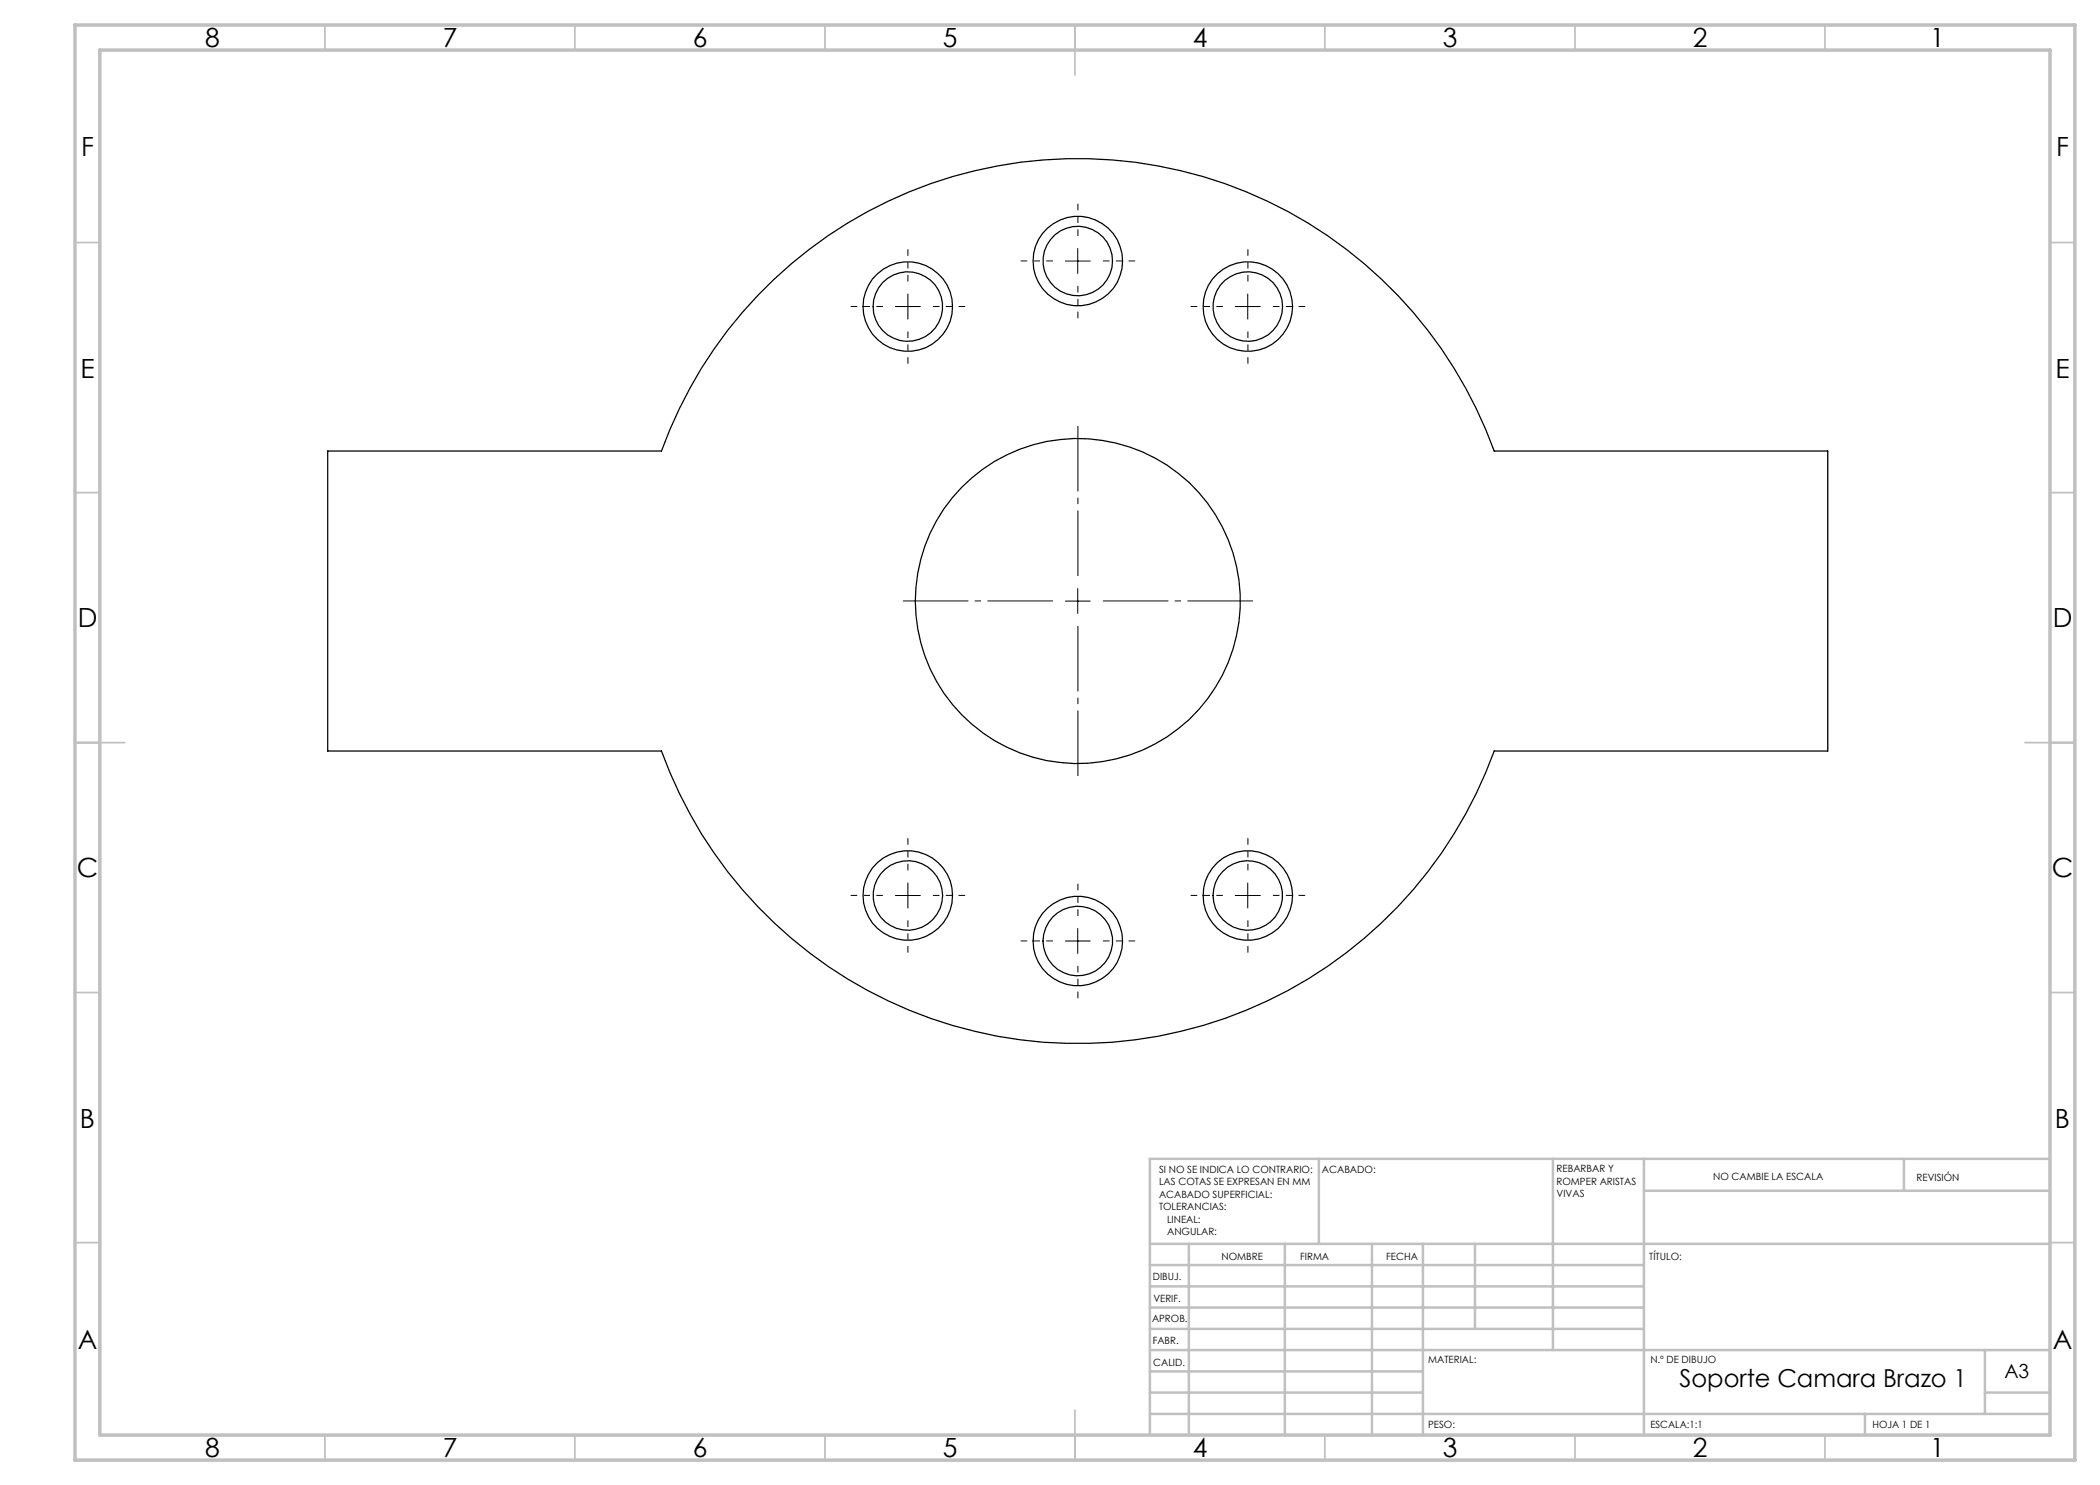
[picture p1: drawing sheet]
<svg xmlns="http://www.w3.org/2000/svg" width="420mm" height="297mm" viewBox="0 0 420 297" stroke-linecap="round" stroke-linejoin="round" font-family="sans-serif">
<g fill="none" stroke="#000" stroke-width=".25">
<path d="M65.5 90.2h66.8a88.5 88.5 0 0 1 83.3-58.5 88.5 88.5 0 0 1 83.2 58.5h66.7v60h-66.7a88.5 88.5 0 0 1-83.2 58.5 88.5 88.5 0 0 1-83.3-58.5h-66.8z"/>
<circle cx="215.5" cy="52.2" r="7"/>
<circle cx="215.6" cy="52.2" r="8.9"/>
<circle cx="181.6" cy="61.3" r="9"/>
<circle cx="181.6" cy="61.3" r="6.9"/>
<circle cx="249.6" cy="61.3" r="9"/>
<circle cx="249.6" cy="61.3" r="6.9"/>
<circle cx="215.6" cy="120.2" r="32.5"/>
<circle cx="181.6" cy="179.1" r="8.9"/>
<circle cx="181.6" cy="179.1" r="7"/>
<circle cx="249.6" cy="179.1" r="7"/>
<circle cx="249.6" cy="179.1" r="8.9"/>
<circle cx="215.6" cy="188.2" r="8.9"/>
<circle cx="215.6" cy="188.2" r="7"/>
</g>
<path d="M215.6 115.2v-30M210.6 120.2h-30M215.6 125.2v30M220.6 120.2h30" fill="none" stroke="#000" stroke-width=".2" stroke-dasharray="15.2 1.3 1.3 1.3" stroke-dashoffset="2.1" stroke-linecap="butt"/>
<g fill="none" stroke="#000" stroke-width=".2" stroke-dasharray="15.2 1.3 1.3 1.3" stroke-dashoffset="13.9" stroke-linecap="butt">
<path d="M181.6 56.3v-6.5M210.6 52.2h-6.5M215.6 47.2v-6.5M215.6 57.2v6.4M220.6 52.2h6.4M249.6 56.3v-6.5M176.6 61.3h-6.5M181.6 66.3v6.4M186.6 61.3h6.4M244.6 61.3h-6.5M249.6 66.3v6.4M254.6 61.3h6.4"/>
<path d="M176.6 179.1h-6.5M181.6 174.1v-6.5M186.6 179.1h6.4M244.6 179.1h-6.5M249.6 174.1v-6.5M254.6 179.1h6.4M181.6 184.1v6.4M210.6 188.2h-6.5M215.6 183.2v-6.5M215.6 193.2v6.4M220.6 188.2h6.4M249.6 184.1v6.4"/>
</g>
<g fill="none" stroke="#000" stroke-width=".2">
<path d="M181.6 58.8v5M213.1 52.2h5M215.5 49.7v5M249.6 58.8v5M179.1 61.3h5M247.1 61.3h5M215.5 117.7v5M213.1 120.2h5M179.1 179.1h5M181.6 176.6v5M247.1 179.1h5M249.6 176.6v5"/>
<path d="M213.1 188.2h5M215.5 185.7v5"/>
</g>
<g fill="none" stroke="#c0c0c0" stroke-width=".35">
<path d="M65 5v5M115 5v5M165 5v5M215 5v10M265 5v5M315 5v5M365 5v5M15 48.5h5M410 48.5h5M15 98.5h5M410 98.5h5M15 148.5h10"/>
<path d="M405 148.5h10M15 198.5h5M410 198.5h5M15 248.5h5M410 248.5h5M65 287v5M115 287v5M165 287v5M215 282v10M265 287v5M315 287v5M365 287v5"/>
</g>
<g fill="none" stroke="#c0c0c0" stroke-width=".5">
<path d="M263.8 231.8v17M310.6 231.8v38.2M328.8 231.8v55.2M328.8 238.2h81.2M380.8 231.8v6.4M410 231.8h-180v55.2M230 248.8h180M230 257.3h98.8M230 253h98.8M237.8 248.8v38.2M257 248.8v38.2M274.4 248.8v38.2"/>
<path d="M284.6 248.8v38.2M295 248.8v17M230 265.8h98.8M230 261.5h98.8M230 278.5h54.6M230 274.3h54.6M230 270h180M397 278.5h13M397 270v12.8M230 282.8h180M373 282.8v4.2"/>
</g>
<path d="M15 5h400v287h-400zM20 10h390v277h-390z" fill="none" stroke="#c0c0c0" stroke-width=".7"/>
<g font-size="5.3">
<text x="41" y="9.5">8</text>
<text x="88.5" y="9.5">7</text>
<text x="138.5" y="9.5">6</text>
<text x="188.5" y="9.5">5</text>
<text x="238.5" y="9.5">4</text>
<text x="288.5" y="9.5">3</text>
<text x="338.5" y="9.5">2</text>
<text x="386" y="9.5">1</text>
<text x="16.2" y="31.2">F</text>
<text x="411.2" y="31.2">F</text>
<text x="16.1" y="75.5">E</text>
<text x="411.1" y="75.5">E</text>
<text x="15.5" y="125.5">D</text>
<text x="410.5" y="125.5">D</text>
<text x="15.4" y="175.5">C</text>
<text x="410.4" y="175.5">C</text>
<text x="16" y="225.5">B</text>
<text x="411" y="225.5">B</text>
<text x="15.5" y="269.7">A</text>
<text x="410.5" y="269.7">A</text>
<text x="41" y="291.5">8</text>
<text x="88.5" y="291.5">7</text>
<text x="138.5" y="291.5">6</text>
<text x="188.5" y="291.5">5</text>
<text x="238.5" y="291.5">4</text>
<text x="288.5" y="291.5">3</text>
<text x="338.5" y="291.5">2</text>
<text x="386" y="291.5">1</text>
</g>
<text font-size="4.9" x="335.9" y="277.3">Soporte Camara Brazo 1</text>
<text font-size="3.9" x="400.9" y="275.5">A3</text>
<g font-size="2">
<text x="231.8" y="234.6">SI NO SE INDICA LO CONTRARIO:</text>
<text x="231.8" y="237.1">LAS COTAS SE EXPRESAN EN MM</text>
<text x="231.8" y="239.6">ACABADO SUPERFICIAL:</text>
<text x="264.4" y="234.6">ACABADO:</text>
<text x="311.3" y="234.5">REBARBAR Y</text>
<text x="311.3" y="237">ROMPER ARISTAS</text>
<text x="311.3" y="239.5">VIVAS</text>
<text x="342.6" y="236">NO CAMBIE LA ESCALA</text>
<text x="383.3" y="236.2">REVISIÓN</text>
<text x="231.8" y="242.1">TOLERANCIAS:</text>
<text x="233.4" y="244.6">LINEAL:</text>
<text x="233.4" y="247.1">ANGULAR:</text>
<text x="244.3" y="252">NOMBRE</text>
<text x="260" y="251.9">FIRMA</text>
<text x="277.2" y="251.9">FECHA</text>
<text x="329.9" y="251.9">TÍTULO:</text>
<text x="230.6" y="256.1">DIBUJ.</text>
<text x="230.7" y="260.3">VERIF.</text>
<text x="230.4" y="264.4">APROB.</text>
<text x="230.5" y="268.8">FABR.</text>
<text x="230.7" y="273.1">CALID.</text>
<text x="285.6" y="272.5">MATERIAL:</text>
<text x="330.1" y="272.5">N.º DE DIBUJO</text>
<text x="285.6" y="285.5">PESO:</text>
<text x="330.1" y="285.6">ESCALA:1:1</text>
<text x="374.5" y="285.6">HOJA 1 DE 1</text>
</g>
</svg>
